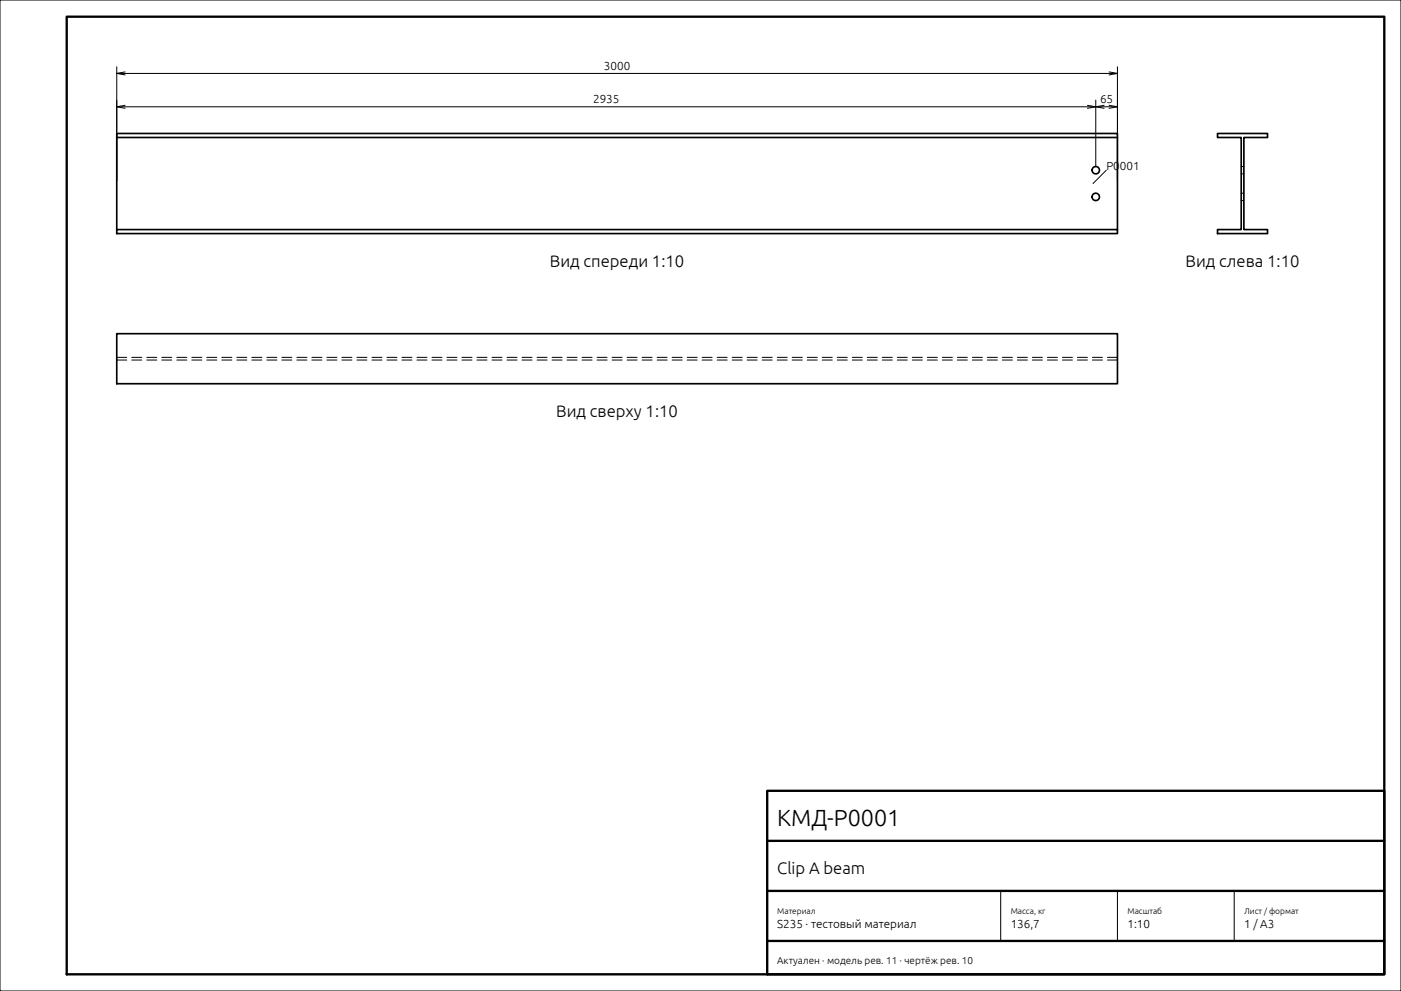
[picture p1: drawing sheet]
<svg xmlns="http://www.w3.org/2000/svg" width="420mm" height="297mm" viewBox="0 0 420 297" stroke-linecap="round" stroke-linejoin="round" font-family="sans-serif">
<g fill="none" stroke="#000" stroke-width=".3">
<path d="M0 0h420v297h-420zM35 20v34M35 22h300M35 32h300M37.5 21.6l-2.5 .4 2.5 .5M37.5 31.6l-2.5 .4 2.5 .5M326 31.6l2.5 .4-2.5 .5M328.5 30v20M331 31.6l-2.5 .4 2.5 .5M332.5 21.6l2.5 .4-2.5 .5M332.5 31.6l2.5 .4-2.5 .5M335 20v34"/>
<path d="M331.7 51l-4 4M300 267v15M335 267v15M370 267v15"/>
</g>
<path d="M20 5h395v287h-395zM230 237h185v55h-185zM230 252h185M230 267h185M230 282h185" fill="none" stroke="#000" stroke-width=".7"/>
<g fill="none" stroke="#000" stroke-width=".5">
<path d="M35 41.2h300M365 40h15v1.2h-7.1v27.6h7.1v1.2h-15v-1.2h7.1v-27.6h-7.1zM35 68.8h300v1.2h-300zM35 68.8v-28.8h300v28.8M35 100h300v15h-300z"/>
<circle cx="328.5" cy="51" r="1.1"/>
<circle cx="328.5" cy="59" r="1.1"/>
</g>
<path d="M372.1 57.9h.8M372.1 52.1h.8M372.1 49.9h.8M372.1 60.1h.8M35 107.9h300M35 107.1h300" fill="none" stroke="#000" stroke-width=".3" stroke-dasharray="3 1.5"/>
<text font-size="7" x="233" y="247.5">КМД-P0001</text>
<g font-size="5">
<text x="164.9" y="80">Вид спереди 1:10</text>
<text x="355.4" y="80">Вид слева 1:10</text>
<text x="166.8" y="125">Вид сверху 1:10</text>
<text x="233" y="262">Clip A beam</text>
</g>
<g font-size="3.5">
<text x="181" y="21">3000</text>
<text x="177.8" y="31">2935</text>
<text x="329.8" y="31">65</text>
<text x="331.7" y="51">P0001</text>
<text x="233" y="278">S235 · тестовый материал</text>
<text x="303" y="278">136,7</text>
<text x="338" y="278">1:10</text>
<text x="373" y="278">1 / A3</text>
</g>
<text font-size="3" x="233" y="289">Актуален · модель рев. 11 · чертёж рев. 10</text>
<g font-size="2.5">
<text x="233" y="274">Материал</text>
<text x="303" y="274">Масса, кг</text>
<text x="338" y="274">Масштаб</text>
<text x="373" y="274">Лист / формат</text>
</g>
</svg>
